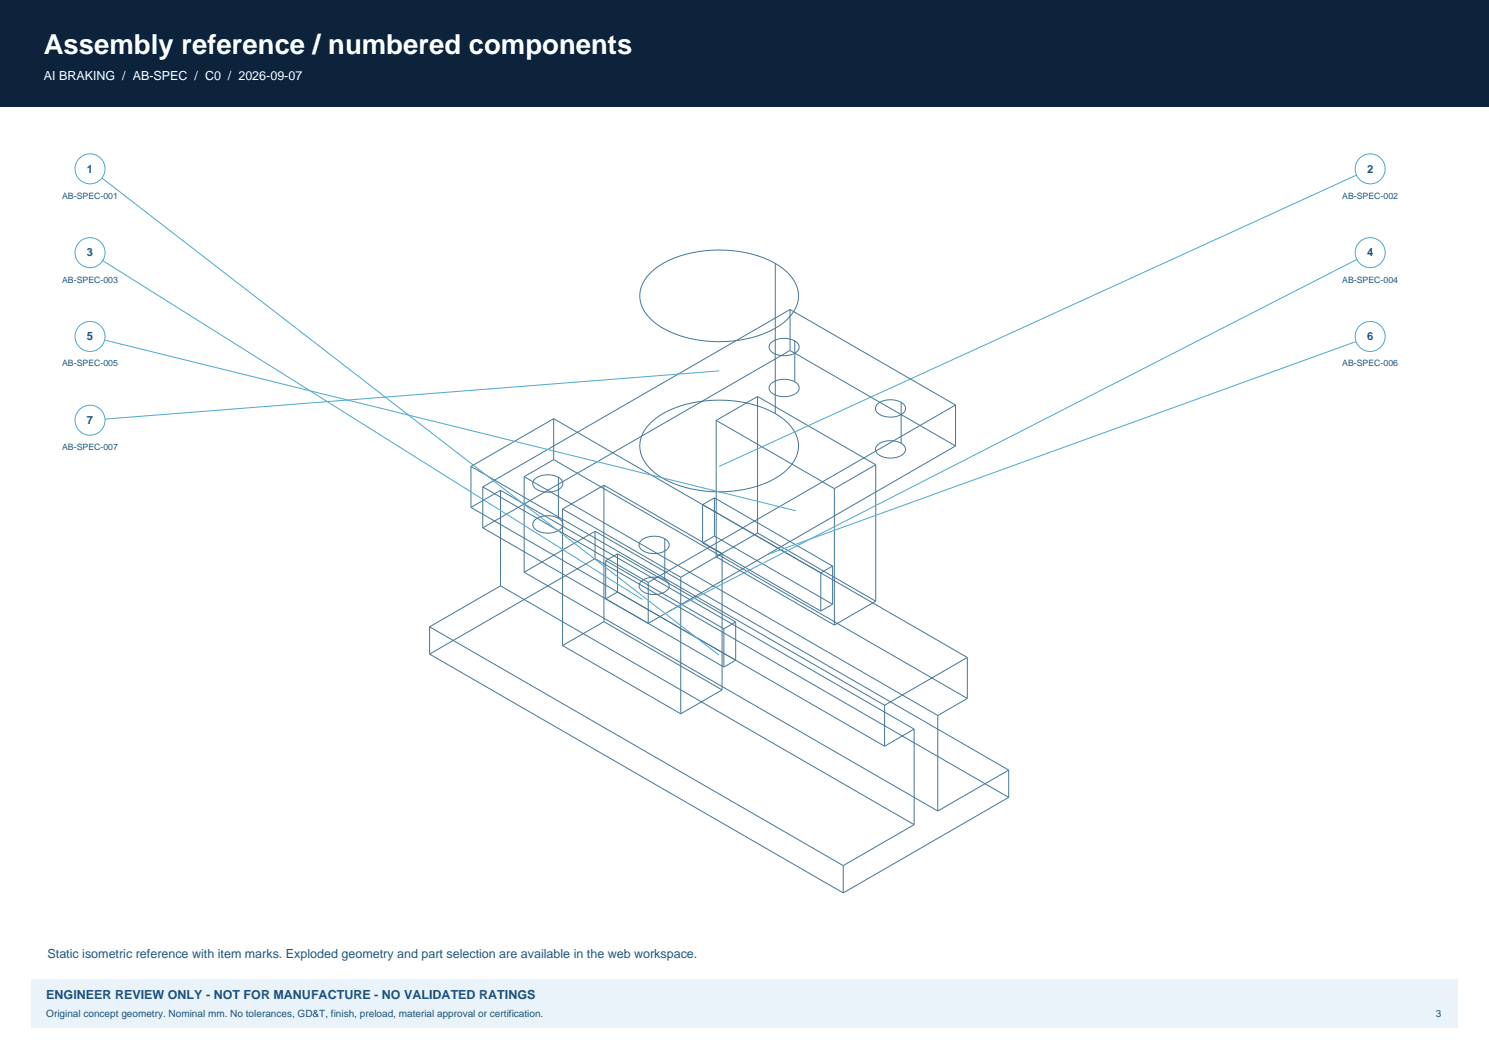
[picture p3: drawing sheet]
<svg xmlns="http://www.w3.org/2000/svg" width="420mm" height="297mm" viewBox="0 0 420 297" stroke-linecap="round" stroke-linejoin="round" font-family="sans-serif">
<path d="M0 0h420v30h-420z" fill-rule="evenodd" fill="#0d233b"/>
<path d="M8.8 276.2h402.4v13.7h-402.4z" fill-rule="evenodd" fill="#eaf3fa"/>
<g fill="none" stroke="#457798" stroke-width=".28">
<path d="M183.5 77a26.7 26.7 0 0 1 17.4-6.4 30.7 30.7 0 0 1 20.3 5.4 8.8 8.8 0 0 1 3.3 10.8 16.6 16.6 0 0 1-10.5 7.8 35.6 35.6 0 0 1-27-2 11.4 11.4 0 0 1-6.5-9.2 9.2 9.2 0 0 1 3-6.4zM218.7 74.3v42.3M217.5 96.7a5.9 5.9 0 0 1 7.7 .3 2.12 2.12 0 0 1-1.9 3 5.6 5.6 0 0 1-6.2-1.5 1.57 1.57 0 0 1 .4-1.8zM222.8 87.3l-86.6 50M222.8 87.3l46.7 26.9M222.8 98.8l-86.6 50.1M222.8 87.3v11.5M222.8 98.8l46.7 27M224.2 96.2v11.5M156.2 118.1l-23.4 13.5M156.2 118.1v11.5M156.2 118.1l116.7 67.3"/>
<path d="M183.5 119.3a26.7 26.7 0 0 1 17.4-6.4 30.7 30.7 0 0 1 20.3 5.5 8.8 8.8 0 0 1 3.3 10.7 16.6 16.6 0 0 1-10.5 7.9 35.6 35.6 0 0 1-27-2.1 11.4 11.4 0 0 1-6.5-9.1 9.2 9.2 0 0 1 3-6.5zM202 118.6l33.3 19.2M202 118.6v38.5M213.7 111.8l33.3 19.3M213.7 111.8v38.5M213.7 111.8l-11.7 6.8M217.5 108.2a5.9 5.9 0 0 1 7.7 .4 2.12 2.12 0 0 1-1.9 3 5.6 5.6 0 0 1-6.2-1.5 1.57 1.57 0 0 1 .4-1.9zM247.5 114a5.9 5.9 0 0 1 7.7 .4 2.12 2.12 0 0 1-1.9 2.9 5.6 5.6 0 0 1-6.2-1.5 1.57 1.57 0 0 1 .4-1.8zM254.2 113.5v11.5M269.5 114.2v11.6M269.5 114.2l-86.7 50.1M132.8 131.6v11.5"/>
<path d="M132.8 131.6l116.7 67.3M136.2 137.3l46.6 27M136.2 137.3v11.6M141.2 138.3v26.9M141.2 138.3l-8.4 4.8M141.2 138.3l116.7 67.4M147.8 134.5v26.9M147.8 134.5l116.7 67.3M150.8 135.1a5.9 5.9 0 0 1 7.7 .4 2.12 2.12 0 0 1-1.9 3 5.6 5.6 0 0 1-6.2-1.5 1.57 1.57 0 0 1 .4-1.9zM156.2 129.6l-8.4 4.9M156.2 129.6l116.7 67.4M157.5 134.6v11.6"/>
<path d="M170.3 136.9l33.4 19.2M170.3 136.9v38.4M170.3 136.9l-11.6 6.7M235.3 137.8v38.5M247 131.1v38.5M247 131.1l-11.7 6.7M247.5 125.5a5.9 5.9 0 0 1 7.7 .4 2.12 2.12 0 0 1-1.9 3 5.6 5.6 0 0 1-6.2-1.5 1.57 1.57 0 0 1 .4-1.9zM269.5 125.8l-86.7 50M132.8 143.1l116.7 67.4M136.2 148.9l46.6 26.9M150.8 146.7a5.9 5.9 0 0 1 7.7 .4 2.12 2.12 0 0 1-1.9 2.9 5.6 5.6 0 0 1-6.2-1.4 1.57 1.57 0 0 1 .4-1.9zM158.7 143.6l33.3 19.2"/>
<path d="M158.7 143.6v38.5M167.8 157.5l-46.6 27M167.8 149.8l-20 11.6M167.8 149.8v7.7M167.8 157.5l116.7 67.4M167.8 149.8l116.7 67.4M170.8 158.1l33.4 19.3M170.8 158.1v10.8M174.2 156.2l33.3 19.2M174.2 156.2v10.8M174.2 156.2l-3.4 1.9M180.8 152.5a5.9 5.9 0 0 1 7.7 .4 2.12 2.12 0 0 1-1.9 2.9 5.6 5.6 0 0 1-6.2-1.5 1.57 1.57 0 0 1 .4-1.8z"/>
<path d="M187.5 152v11.5M198.2 142.3l33.3 19.3M198.2 142.3v10.8M198.2 153.1l33.3 19.3M201.5 140.4l33.3 19.3M201.5 140.4v10.8M201.5 151.2l33.3 19.2M201.5 151.2l-3.3 1.9M201.5 140.4l-3.3 1.9M202 157.1l33.3 19.2M203.7 156.1v38.5M203.7 156.1l-11.7 6.7"/>
<path d="M213.7 150.3l33.3 19.3M213.7 150.3l-11.7 6.8M234.8 159.7v10.7M234.8 159.7l-3.3 1.9M121.2 176.8l116.6 67.3M121.2 176.8v7.7M141.2 165.2l-20 11.6M141.2 165.2l116.7 67.4M147.8 161.4l116.7 67.4M170.3 175.3l33.4 19.3M170.3 175.3l-11.6 6.8M170.8 168.9l33.4 19.2"/>
<path d="M174.2 167l33.3 19.2M174.2 167l-3.4 1.9M180.8 164a5.9 5.9 0 0 1 7.7 .4 2.12 2.12 0 0 1-1.9 3 5.6 5.6 0 0 1-6.2-1.5 1.57 1.57 0 0 1 .4-1.9zM182.8 164.3v11.5M192 162.8v38.5M204.2 177.4v10.7M207.5 175.4v10.8M207.5 175.4l-3.3 2M231.5 161.6v10.8M234.8 170.4l-3.3 2M247 169.6l-11.7 6.7M121.2 184.5l116.6 67.3"/>
<path d="M158.7 182.1l33.3 19.2M203.7 194.6l-11.7 6.7M207.5 186.2l-3.3 1.9M249.5 198.9v11.6M272.9 185.4l-23.4 13.5M272.9 185.4v11.6M272.9 197l-8.4 4.8M257.9 205.7v26.9M257.9 205.7l-8.4 4.8M264.5 201.8v27M284.5 217.2l-20 11.6M284.5 217.2v7.7"/>
<path d="M257.9 232.6l-20.1 11.5M284.5 224.9l-46.7 26.9M237.8 244.1v7.7"/>
</g>
<path d="M25.4 47.6l177.4 137.2" fill="none" stroke="#4da8d0" stroke-width=".28"/>
<circle cx="25.4" cy="47.6" r="4.2" fill="#fff" stroke="#4da8d0" stroke-width=".28"/>
<path d="M386.5 47.6l-183.7 84" fill="none" stroke="#4da8d0" stroke-width=".28"/>
<circle cx="386.5" cy="47.6" r="4.2" fill="#fff" stroke="#4da8d0" stroke-width=".28"/>
<path d="M25.4 71.3l155.8 97.8" fill="none" stroke="#4da8d0" stroke-width=".28"/>
<circle cx="25.4" cy="71.3" r="4.2" fill="#fff" stroke="#4da8d0" stroke-width=".28"/>
<path d="M386.5 71.3l-197.3 100.9" fill="none" stroke="#4da8d0" stroke-width=".28"/>
<circle cx="386.5" cy="71.3" r="4.2" fill="#fff" stroke="#4da8d0" stroke-width=".28"/>
<path d="M25.4 94.9l199.1 49.2" fill="none" stroke="#4da8d0" stroke-width=".28"/>
<circle cx="25.4" cy="94.9" r="4.2" fill="#fff" stroke="#4da8d0" stroke-width=".28"/>
<path d="M386.5 94.9l-170 61.5" fill="none" stroke="#4da8d0" stroke-width=".28"/>
<circle cx="386.5" cy="94.9" r="4.2" fill="#fff" stroke="#4da8d0" stroke-width=".28"/>
<path d="M202.8 104.6l-177.4 13.9" fill="none" stroke="#4da8d0" stroke-width=".28"/>
<circle cx="25.4" cy="118.5" r="4.2" fill="#fff" stroke="#4da8d0" stroke-width=".28"/>
<text font-size="7.8" fill="#fff" x="12.3" y="15.2">Assembly reference / numbered components</text>
<text font-size="3.5" fill="#fff" x="12.3" y="22.6">AI BRAKING / AB-SPEC / C0 / 2026-09-07</text>
<text font-size="3.5" fill="#20577d" x="13.4" y="270.2">Static isometric reference with item marks. Exploded geometry and part selection are available in the web workspace.</text>
<text font-size="3.5" fill="#1b4e80" x="13.1" y="281.8">ENGINEER REVIEW ONLY - NOT FOR MANUFACTURE - NO VALIDATED RATINGS</text>
<g font-size="3.2" fill="#20577d">
<text x="24.5" y="48.7">1</text>
<text x="385.6" y="48.7">2</text>
<text x="24.5" y="72.3">3</text>
<text x="385.6" y="72.3">4</text>
<text x="24.5" y="96">5</text>
<text x="385.6" y="96">6</text>
<text x="24.5" y="119.6">7</text>
</g>
<g font-size="2.8" fill="#1b4e80">
<text x="13.1" y="286.8">Original concept geometry. Nominal mm. No tolerances, GD&amp;T, finish, preload, material approval or certification.</text>
<text x="405" y="286.8">3</text>
</g>
<g font-size="2.5" fill="#20577d">
<text x="17.5" y="56.1">AB-SPEC-001</text>
<text x="378.6" y="56.1">AB-SPEC-002</text>
<text x="17.5" y="79.7">AB-SPEC-003</text>
<text x="378.6" y="79.7">AB-SPEC-004</text>
<text x="17.5" y="103.4">AB-SPEC-005</text>
<text x="378.6" y="103.4">AB-SPEC-006</text>
<text x="17.5" y="127">AB-SPEC-007</text>
</g>
</svg>
